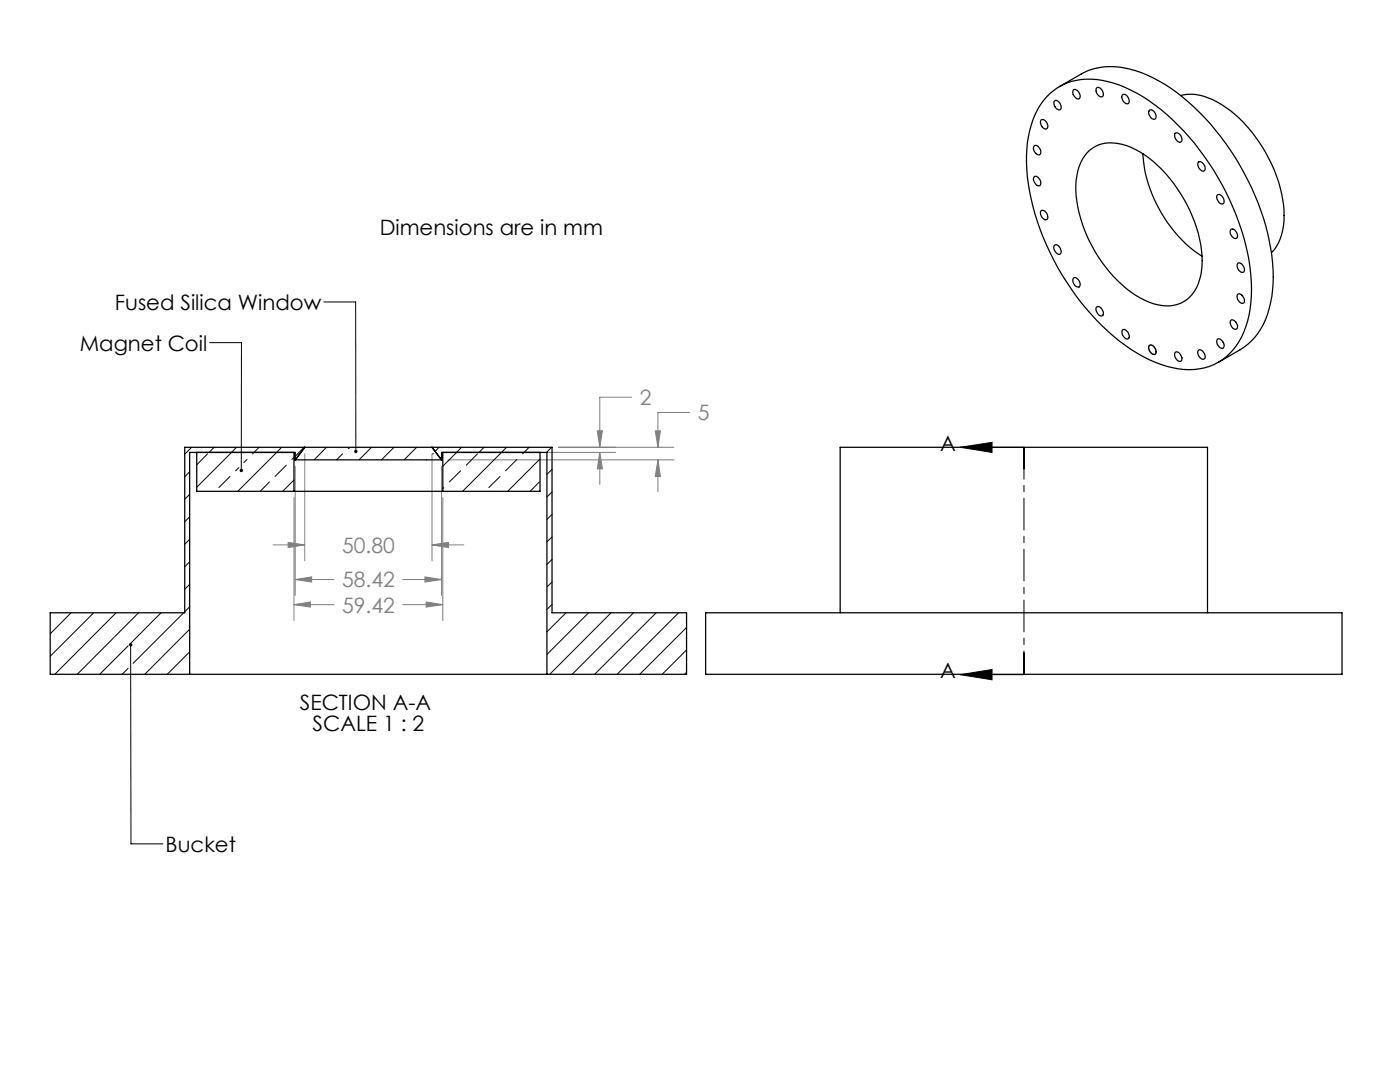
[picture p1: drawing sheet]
<svg xmlns="http://www.w3.org/2000/svg" width="279mm" height="216mm" viewBox="0 0 279 216" stroke-linecap="round" stroke-linejoin="round" font-family="sans-serif">
<path d="M41.8 68.4h6.4v25.5M64.6 60.3h6.4v29.8M191.6 89.3l6.4-1v2zM191.6 89.3h12.7M26.1 128.7v39.7h6.4M191.6 134.6l6.4-1v2zM191.6 134.6h12.7" fill="none" stroke="#000" stroke-width=".2"/>
<g fill="none" stroke="#808080" stroke-width=".2">
<path d="M126 79.3h-6.3v10M58.7 99.3v24.5M58.9 93v25.8M60.8 90.5v21.4M86.2 90.5v21.4M88.1 93v25.8M88.4 99.3v24.5M89.4 91.8h45.1M109 90.3h13.9M111.4 89.3h23.1M119.2 86h1l-.5 3.3zM119.7 90.3l.5 3.3h-1z"/>
<path d="M119.7 90.3v6.3M130.8 86h1l-.5 3.3zM131.3 91.8l.5 3.3h-1zM131.3 91.8v6.3M137.7 82.3h-6.4v7M54.5 108.7h6.3M57.5 108.2l3.3 .5-3.3 .6zM58.9 115.6l3.3-.5v1zM58.9 115.6h7.8M80.4 115.6h7.7M84.8 115.1l3.3 .5-3.3 .5zM86.2 108.7l3.3-.5v1.1z"/>
<path d="M86.2 108.7h6.4M58.7 120.6l3.2-.5v1zM58.7 120.6h8M80.4 120.6h8M85.1 120.1l3.3 .5-3.3 .5z"/>
</g>
<path d="M229.4 68.9a1.13 1.13 0 0 1 1.3 1.3v.1a.56 .56 0 0 1-.5 .5 .56 .56 0 0 1-.6-.5l-.3-.6-.1-.5z" fill="none" stroke="#808080" stroke-width=".25"/>
<path d="M204.3 89.2v4.4M204.4 89.2v45.4M204.4 89.2v4.4M204.3 134.6v-4.3M204.4 134.6v-4.3" fill="none" stroke="#000" stroke-width=".2" stroke-dasharray="6.3 1.3 1.3 1.3"/>
<g fill="#000">
<path d="M47.9 93.6v.1a.34 .34 0 0 0 0 .3 .34 .34 0 0 0 .3 .2v-.3v.3a.34 .34 0 0 0 .3-.5 .34 .34 0 0 0-.6-.1zM70.7 89.9a.35 .35 0 0 0 .3 .5v-.3v.3a.35 .35 0 0 0 .3-.5 .35 .35 0 0 0-.6 0zM25.8 128.5a.35 .35 0 0 0 .2 .5 .35 .35 0 0 0 .4-.3 .35 .35 0 0 0-.3-.4v.4v-.4z"/>
<path d="M191.6 89.3l6.4-1v2zM191.6 134.6l6.4-1v2z"/>
</g>
<path d="M58.7 120.6l3.2-.5v1zM85.1 120.1l3.3 .5-3.3 .5zM58.9 115.6l3.3-.5v1zM84.8 115.1l3.3 .5-3.3 .5zM57.5 108.2l3.3 .5-3.3 .6zM86.2 108.7l3.3-.5v1.1zM130.8 86h1l-.5 3.3zM131.3 91.8l.5 3.3h-1zM119.2 86h1l-.5 3.3zM119.7 90.3l.5 3.3h-1z" fill="#808080"/>
<g fill="none" stroke="#000" stroke-width=".25">
<path d="M208.9 19.3a11.6 11.6 0 0 1 11.1-3.2 28.6 28.6 0 0 1 14 7.8 51.3 51.3 0 0 1 15.6 31 21 21 0 0 1-2.9 14.1 11.6 11.6 0 0 1-12.7 4.4 30.8 30.8 0 0 1-15.1-9.4 51.3 51.3 0 0 1-14-30.1 20.4 20.4 0 0 1 3.3-13.8zM211.4 17.3l4.4-2.5a13.9 13.9 0 0 1 12-.3 39 39 0 0 1 16.9 14.2 49.2 49.2 0 0 1 9.4 25.1 20.9 20.9 0 0 1-3.1 12.7 12.1 12.1 0 0 1-3.5 3.3l-4.3 2.5M214.2 17.9a1.17 1.17 0 0 1 1.2 .6 1.17 1.17 0 0 1-.1 1.2 1.27 1.27 0 0 1-1.1-1.8zM218.9 17.5a1.15 1.15 0 0 1 1.3 1.2v.3a.55 .55 0 0 1-.5 .3 .55 .55 0 0 1-.5-.3l-.4-.8zM224 18.9a1.05 1.05 0 0 1 1.4 1.2 .52 .52 0 0 1-.4 .6 .52 .52 0 0 1-.6-.3l-.5-.8zM235.6 19a10.3 10.3 0 0 1 8.2 1.8 28.7 28.7 0 0 1 12.5 22.2 10.2 10.2 0 0 1-2.5 7.4M206.5 29a1.26 1.26 0 0 1 1.1 1.8 1.15 1.15 0 0 1-1.3-1.4zM206.5 35.2a1.27 1.27 0 0 1 1.1 1.8 1.18 1.18 0 0 1-1.3-1.5zM207.8 23.9a1.17 1.17 0 0 1 1.1 .6 1.17 1.17 0 0 1-.1 1.2 1.26 1.26 0 0 1-1-1.8zM210.5 20.1a1.14 1.14 0 0 1 1.1 .6 1.14 1.14 0 0 1-.1 1.2 1.26 1.26 0 0 1-1-1.8zM216.9 30.6a6.7 6.7 0 0 1 7.1-1.8 21.6 21.6 0 0 1 11.7 9.9 24.3 24.3 0 0 1 4.1 15.3 7.5 7.5 0 0 1-4.9 6.7 10.3 10.3 0 0 1-8.3-1.8 27.9 27.9 0 0 1-11.9-21.9 10.1 10.1 0 0 1 2.2-6.4zM228.1 30.7a26.9 26.9 0 0 0 11.8 20.4"/>
<path d="M229.3 22a1.03 1.03 0 0 1 1.4 1.1 .54 .54 0 0 1-.3 .7 .54 .54 0 0 1-.7-.3l-.4-.8zM234.5 26.6a1.1 1.1 0 0 1 1.4 1.3 .46 .46 0 0 1-.3 .4 .46 .46 0 0 1-.4 0l-.6-.7-.2-.5zM239.1 32.4a.97 .97 0 0 1 1.4 1 .51 .51 0 0 1-.2 .7 .51 .51 0 0 1-.7-.2l-.5-.7zM242.9 39a.96 .96 0 0 1 1.4 .9 .55 .55 0 0 1-.5 .8 1.5 1.5 0 0 1-.9-1.7zM207.8 42.1a1 1 0 0 1 1.3 1 .5 .5 0 0 1-.5 .8 1.42 1.42 0 0 1-.8-1.8zM210.4 49a1.05 1.05 0 0 1 1.4 1.1 .52 .52 0 0 1-.3 .7 .52 .52 0 0 1-.7-.4l-.5-.8zM214.2 55.5a1.15 1.15 0 0 1 1.3 1.4v.2a.81 .81 0 0 1-1.3-.7l-.1-.5zM245.7 45.8a1.2 1.2 0 0 1 1 1.8 1.27 1.27 0 0 1-1-1.8zM247 58.7a1.16 1.16 0 0 1 1.4 1.5 .55 .55 0 0 1-.5 .4 .55 .55 0 0 1-.6-.4l-.4-.8zM247.1 52.5a1.2 1.2 0 0 1 1.3 1.5 .57 .57 0 0 1-.6 .4 .57 .57 0 0 1-.5-.4l-.3-.5a.83 .83 0 0 1 .1-1zM218.8 61.4a.67 .67 0 0 1 1.1 .2l.3 .6a.58 .58 0 0 1-.3 .8 .58 .58 0 0 1-.8-.3l-.4-.8zM224.1 65.8a1.17 1.17 0 0 1 1.1 .6 1.17 1.17 0 0 1-.1 1.2 1.27 1.27 0 0 1-1-1.8z"/>
<path d="M229.3 69a.69 .69 0 0 1 1.1 .4l.3 .5a.55 .55 0 0 1-.4 .8 1.44 1.44 0 0 1-1-1.7zM234.6 70.2a1.3 1.3 0 0 1 1.2 1.8 1.07 1.07 0 0 1-1.4-1.2zM239.3 69.8a1.27 1.27 0 0 1 1 1.8 1.15 1.15 0 0 1-1.1-.5 1.15 1.15 0 0 1 .1-1.3zM242.9 67.7a.81 .81 0 0 1 1.2 .6l.1 .2a.58 .58 0 0 1 0 .9 .58 .58 0 0 1-.9-.2l-.4-.8zM245.6 63.9a1.13 1.13 0 0 1 1.4 1.4 .53 .53 0 0 1-.5 .4 .53 .53 0 0 1-.5-.3l-.5-.8zM39.3 90.3v7.7h19.4M58.7 98h29.7M58.7 90.3v7.7M58.9 91.8v-1.5h-21v44.2M58.9 91.8h29.2M58.9 91.8l1.9-2.5-1.9 2.5M86.2 89.3l1.9 2.5"/>
<path d="M88.1 91.8v-1.5h21v44.2M88.4 90.3v7.7M107.8 90.3v7.7h-19.4M37.9 134.5h71.2M37.9 134.5h-27.9v-12.2h26.9v-33h73.3v33h26.8v12.2h-27.9M140.8 122.3h127v12.2h-127zM167.7 122.3v-33h73.3v33"/>
</g>
<g fill="none" stroke="#000" stroke-width=".2">
<path d="M37.9 94.1l-1 1M37.9 98.6l-1 1M38.2 89.3l-1.3 1.3M41.4 90.6l-2.1 2.1M42.7 89.3l-1 1M45.9 95.1l-2.2 2.2M47.2 89.3l-7.9 7.9M47.7 93.3l-.7 .6M49.3 91.7l-.7 .6M51.7 89.3l-1.3 1.3M53.8 96.2l-1.9 1.8M56.2 89.3l-8.8 8.7"/>
<path d="M57.1 92.8l-2.2 2.3M58.7 95.8l-2.3 2.2M58.7 91.3l-.5 .4M60.7 89.3l-1.8 1.8M65.2 89.3l-2.5 2.5M68.4 90.6l-1.2 1.2M69.5 89.5h.1M74.2 89.3l-2.6 2.5M78.6 89.3l-2.5 2.5M83.1 89.3l-2.5 2.5M85.2 91.7l-.1 .1M86.3 90.6h.1"/>
<path d="M87.6 89.3l-.8 .8M88.5 97.3l-.1 .2M91.9 93.9l-2.2 2.3M92.1 89.3l-3.7 3.7M95.3 90.6l-2.2 2.2M96.6 89.3l-1 1M99.8 95.1l-2.3 2.2M101.1 89.3l-8.8 8.7M103.2 91.7l-2.3 2.2M105.6 89.3l-1.3 1.3M107.6 96.2l-1.8 1.8M107.8 91.6l-6.5 6.4"/>
<path d="M110.1 89.3l-1 1M110.2 93.7l-1.1 1M110.2 98.1l-1.1 1.1M37.9 103.1l-1 1M37.9 107.6l-1 1M37.9 112.1l-1 1M37.9 116.6l-1 1M110.2 102.7l-1.1 .9M110.2 107.1l-1.1 1M110.2 111.6l-1.1 1M110.2 116.1l-1.1 1M14.2 122.3l-4.2 4.2"/>
<path d="M18.7 122.3l-8.7 8.7M23.2 122.3l-12.3 12.2M25.6 128.9l-5.7 5.6M25.6 133.3l-1.2 1.2M27.7 122.3l-12.3 12.2M32.1 122.3l-6.3 6.4M36.7 122.3l-10.1 10.1M37.9 121.1l-1 1M37.9 125.6l-9 8.9M37.9 130.1l-4.5 4.4M110.2 120.6l-1.1 1M113 122.3l-3.9 3.8"/>
<path d="M117.5 122.3l-8.4 8.3M122 122.3l-12.3 12.2M126.4 122.3l-12.2 12.2M131 122.3l-12.3 12.2M135.4 122.3l-12.2 12.2M137 125.2l-9.3 9.3M137 129.7l-4.8 4.8M137 134.2l-.4 .3"/>
</g>
<g font-size="4.2">
<text x="75.8" y="46.8">Dimensions are in mm</text>
<text x="22.9" y="61.8">Fused Silica Window</text>
<text x="15.9" y="70">Magnet Coil</text>
<text x="187.6" y="90">A</text>
<text x="187.6" y="135.3">A</text>
<text x="59.8" y="141.6">SECTION A-A</text>
<text x="62.4" y="145.8">SCALE 1 : 2</text>
<text x="33" y="170">Bucket</text>
</g>
<g font-size="4.2" fill="#808080">
<text x="127.7" y="80.8">2</text>
<text x="139.3" y="83.9">5</text>
<text x="68.3" y="110.3">50.80</text>
<text x="68.3" y="117.2">58.42</text>
<text x="68.3" y="122.2">59.42</text>
</g>
</svg>
